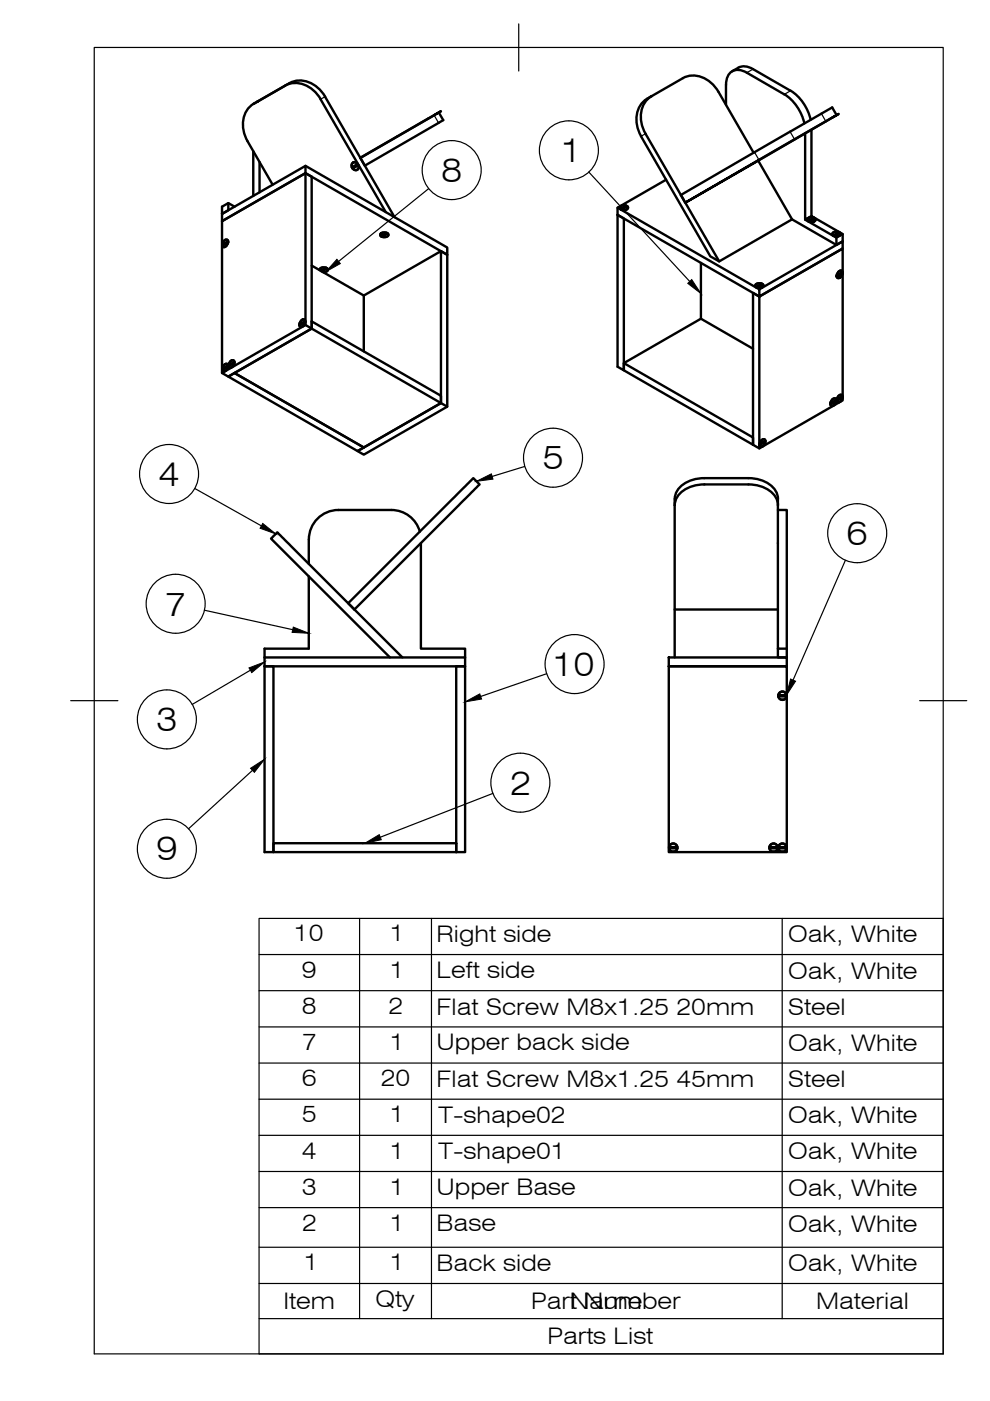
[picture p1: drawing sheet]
<svg xmlns="http://www.w3.org/2000/svg" width="210mm" height="297mm" viewBox="0 0 210 297" stroke-linecap="round" stroke-linejoin="round" font-family="sans-serif">
<!-- layer: Visible -->
<g fill="none" stroke="#000" stroke-width=".51">
<path d="M60.4 18.1a5.8 5.8 0 0 1 7.6 2.9M60.5 18.2l-6.7 3.8 7.6-4.4a5.8 5.8 0 0 1 7.5 2.9M153.9 18v4.2M153.9 18a2.65 2.65 0 0 1 2.9-3.2l1.5 .6 8 4.6a9.8 9.8 0 0 1 4.2 6.2M155.2 15.1a3.5 3.5 0 0 1 4.5-.4l7.9 4.5a9.8 9.8 0 0 1 4.3 6.2M53.7 32.1v9.4M53.8 22a5.8 5.8 0 0 0-1.3 8l5.3 9.2M54.7 21.4l-.2 .2M55 34.4v6.4M64.8 35.2l30 17.3v1.5l-30-17.3 1.3 .8v32.2l-17.7 10.1-1.3-.7M68 21l13.8 24M68.9 20.5l14.8 25.5"/>
<path d="M74.6 35.5a.7 .7 0 0 1 .3-1 .7 .7 0 0 1 .9 .3l-1.2 .7M74.7 34.7a.83 .83 0 0 1 1.2 .2 .83 .83 0 0 1-.4 1.2 .97 .97 0 0 1-.8-1.4zM74.8 35.3l.2 .3M75.8 34.8l.1 .2M75.9 35l-1.2 .7 .3-.1M75.9 35l-.9 .6M76 35a.7 .7 0 0 1-.3 1 .7 .7 0 0 1-.9-.3M90.7 25.2l-14.3 8.3M90.8 25.1l2.3-1.3-16.7 9.7 .9 1.6 15.7-9M93 23.8l1 1.7M94 25.5l-1 .5M135.9 28.9l14.7 25.4 1.9 1.1"/>
<path d="M138.1 20.4l-.5 .3a5.2 5.2 0 0 0-2.4 6.4l.7 1.8M138.1 20.4a5.8 5.8 0 0 0-1.2 7.9l15.6 27.1 15.4-8.9M138.2 20.4l6.6-3.8a5.8 5.8 0 0 1 7.5 2.8l7.5 13M141.2 38.1l-10.3 5.9v1.6M160.8 34.1l7.1 12.4M167.5 27.9l-23.1 13.4 .9 1.7M170.7 28.3v18.3l1.3-.8M172 27.5v18.3l6.7 3.8v1.6l-1.4 .7v-1.5M174.2 24.1l-6.7 3.8M174.2 24.1l2.3-1.3 .9 1.6M47.1 45.3l17.7-10.1v1.5l-17.7 10.2zM47.1 46.9l17.7-10.2v32.2l-17.7 10.2z"/>
<path d="M47.1 51.9l1.3-.8-.1 .2-.9 .6zM47.1 52.1l1.3-.7-.2 .5a.56 .56 0 0 1-.5 .4 .56 .56 0 0 1-.6-.2zM47.4 51.9h.1M47.5 51.1l.2-.2 .5-.1a1 1 0 0 1-.9 1.6 .88 .88 0 0 1 .2-1.3zM48.4 51.1l-.2-.2a.95 .95 0 0 0-1.1 .9M48.4 51.3h.1M48.4 43.1v1.5l-1.3 .7M49.7 43.8l-1.3-.7-1.3 .7v1.5M66.1 56.3l11 6.4M68.2 57.5l1-.7 .1 .1-1.1 .6M68.2 57.3h.1M69.2 56.8l-1.2 .6"/>
<path d="M69.2 56.8a1.11 1.11 0 0 0-1.4 .4 .98 .98 0 0 1 .8-.5 .98 .98 0 0 1 .9 .5 .85 .85 0 0 1-1 .5 .75 .75 0 0 0 1-.6l-.2-.2M80.6 49.6l.5-.3 .9 .1-1.2 .7zM80.7 49.6l.8-.3a.63 .63 0 0 1 .8 .7l-.8 .3a.63 .63 0 0 1-.8-.7zM81 49.9l.1 .1M81.1 50l.9-.6 .2 .1-1.3 .7zM82 49.4h.1M82.2 49.5l.1 .2a.96 .96 0 0 1-1.3 .5M93.5 53.2l1.3 .8v32.2l-17.7 10.2-1.3-.8 17.7-10.1v-32.3l-16.4 9.5M130.9 45.6l1.4 .7v32.2l-1.4-.7zM130.9 45.6l30.1 17.3M130.9 44l30.1 17.3M131.5 43.8l.8-.3a.63 .63 0 0 1 .8 .7l-.8 .3a.63 .63 0 0 1-.8-.7z"/>
<path d="M131.6 44.3l1.2-.7-.1 .3-1 .5zM131.7 44.4h.1M131.8 44.4l.5 .1a.55 .55 0 0 0 .6-.2 .55 .55 0 0 0 .1-.6l-1.3 .7M132.7 43.9h.1M132.8 43.6l-.6-.1a.55 .55 0 0 0-.6 .2 .55 .55 0 0 0 0 .6M145.3 43l32.1-18.6zM148.6 55.7v11.9M167.9 46.5l9.4 5.4M170.7 46.6l6.6 3.8 1.4-.8M171.2 46.4l.9-.3a.63 .63 0 0 1 .8 .7l-.8 .3a.63 .63 0 0 1-.9-.7zM171.3 46.9l1.3-.7-1.1 .8zM171.5 47h.1"/>
<path d="M171.5 47l1.3-.7 .1 .2a.96 .96 0 0 1-1.4 .5zM172.4 46.4h.1M172.6 46.2l-.6-.1a.55 .55 0 0 0-.6 .1 .55 .55 0 0 0-.1 .7M176.5 49.4l.8-.3a.63 .63 0 0 1 .9 .7l-.9 .3a.63 .63 0 0 1-.8-.7zM176.6 49.9l1.3-.7-.2 .3-.9 .5zM176.8 50h.1M177.4 58.5h.1M177.4 58.5l.9-.6h.3l-1.2 .7zM177.7 49.5h.1M177.8 57.6l.2-.2h.5a1 1 0 0 1-.9 1.5 .88 .88 0 0 1 .2-1.3zM177.8 57.6l.5-.2 .3 .3-1.2 .7zM177.9 49.2l-.6-.1a.55 .55 0 0 0-.6 .2 .55 .55 0 0 0-.1 .6"/>
<path d="M178.1 49.3l.1 .2a.96 .96 0 0 1-1.4 .5M178.1 49.3l-1.3 .7M178.4 57.9h-.1M178.6 57.9l-.2 .6a.56 .56 0 0 1-.4 .4 .56 .56 0 0 1-.6-.3M47.1 78.2l1.3-.7-.1 .1-.9 .6zM47.1 78.4l1.3-.7-.2 .5a.56 .56 0 0 1-.5 .5 .56 .56 0 0 1-.6-.3zM47.4 78.2h.1M47.5 77.4l.2-.2h.5a1 1 0 0 1-.9 1.5 .88 .88 0 0 1 .2-1.3zM48.4 77.5l-.2-.3a.95 .95 0 0 0-1.1 1M48.4 77.6v.1M48.4 79.8l1.3-.7 27.4 15.8-1.3 .7zM48.5 77.4l1.2-.7v.2l-1 .5z"/>
<path d="M48.7 77.4v.1M48.8 76.6l.3-.2h.4a1 1 0 0 1-.9 1.5 .88 .88 0 0 1 .2-1.3zM49.7 76.7l-.1-.2a.95 .95 0 0 0-1.1 .9M49.7 76.9a1.02 1.02 0 0 1-1.1 1l-.1-.3 1.2-.7M49.7 79.1l27.4 15.8 16.4-9.4 1.3 .7M63.5 69l.1 .2a.95 .95 0 0 0 1.1-.9l-1.2 .7M63.8 68.8h.1M63.9 68l.2-.2h.4a1 1 0 0 1-.8 1.5 .88 .88 0 0 1 .2-1.3zM64.7 68.2v-.1l-1.2 .7h.3M64.7 68.2l-.9 .6M64.7 68.1l-.1-.3a.95 .95 0 0 0-1.1 1M64.7 68.2h.1"/>
<path d="M64.8 68.9l28.7 16.6v-1.6l-27.4-15.8v1.6l-16.4 9.4M77.1 62.7v11.8M159.7 73.9l-11.1-6.3-16.3 9.4v1.5l27.4 15.8v-1.5l-27.4-15.8M160.2 60.4l.8-.3a.63 .63 0 0 1 .8 .6l-.8 .4a.63 .63 0 0 1-.8-.7zM160.3 60.9l1.2-.7-.1 .2-1 .6zM160.4 60.9l.1 .1M161 61.3l17.7-10.1v1.5l-17.7 10.2zM161 62.9l17.7-10.2v32.2l-17.7 10.2zM161 62.9l-1.3-.8v32.2l1.3 .8M161.4 60.4h.1M161.5 60.2l-.6-.1a.55 .55 0 0 0-.5 .1 .55 .55 0 0 0-.1 .7M161.7 60.3l-1.2 .7"/>
<path d="M161.7 60.3l.2 .2a.96 .96 0 0 1-1.4 .5M161 94.2h.1M161 94.2l1-.5h.3l-1.3 .7zM161.4 93.4l.3-.2h.4a1 1 0 0 1-.9 1.5 .88 .88 0 0 1 .2-1.3zM162 93.6v.1M162.3 93.5l-.1-.3a.95 .95 0 0 0-1.2 1l1.3-.7M162.3 93.7l-.2 .5a.56 .56 0 0 1-.5 .4 .56 .56 0 0 1-.6-.2M176.1 85.5v.1M176.1 85.6l.9-.6h.3l-1.2 .7zM176.4 84.7l.3-.2h.4a1 1 0 0 1-.9 1.5 .88 .88 0 0 1 .2-1.3zM176.5 84.7l.5-.2 .3 .3-1.2 .7zM177 84.9v.1"/>
<path d="M177.3 85l-.2 .6a.56 .56 0 0 1-.5 .4 .56 .56 0 0 1-.5-.3M177.4 84.8h.1M177.4 84.8l.9-.5h.3l-1.2 .6zM177.8 84l.2-.2 .5-.1a1 1 0 0 1-.9 1.6 .88 .88 0 0 1 .2-1.3zM177.8 83.9l.5-.2 .3 .3-1.2 .8zM178.4 84.2h-.1M178.6 84.2l-.2 .6a.56 .56 0 0 1-.4 .4 .56 .56 0 0 1-.6-.3M65.5 114.4v5.2M71.7 108.1h11.3M71.7 108.1a6.3 6.3 0 0 0-6.2 6.3M83 108.1a6.3 6.3 0 0 1 6 4.6M89.2 115.2v22.3h9.4v1.9"/>
<path d="M97.9 103.9l2.5-2.5 1.3 1.3-26.6 26.5-1.3-1.3zM143 107.1a4.6 4.6 0 0 1 3.4-5.2l1.9-.5h1h9.4a6.5 6.5 0 0 1 5.9 3l.4 1.4-.1 31.7h1.9M143 107.1v22.1h21.9M164.9 108.1h1.9v31.3h-1.9v-1.9M165 107.1a4.9 4.9 0 0 0-4.3-4.2l-2-.2h-9.4a6.5 6.5 0 0 0-5.9 3l-.3 1.4M65.5 122.2v15.3h-9.4v43.2h1.9v-39.4h-1.9h42.5v-1.9h-42.5M82.7 139.4l-25.2-25.2 1.3-1.3 26.5 26.5M141.8 139.4h25v1.9h-25zM143 129.2v10.2M96.7 141.3h1.9v39.4h-1.9zM141.8 141.3h25v39.4h-25zM165 147.4h1.8"/>
<path d="M165 147.6h1.8a.88 .88 0 0 1-.9 .8 .88 .88 0 0 1-.9-.8zM165 147.4a.88 .88 0 0 1 .9-.8 .88 .88 0 0 1 .9 .8M165.2 147.4v.2M166.6 147.4v.2M58 178.8h38.7v1.9h-38.7zM141.9 179.9h1.7a.88 .88 0 0 1-.9 .7 .88 .88 0 0 1-.8-.7zM142.1 179.6v.3M142.2 179.1a.88 .88 0 0 1 1.4 .5h-1.7zM143.4 179.6v.3M163.3 179.6v.3M164.7 179.6v.3M164.9 179.9a.88 .88 0 0 1-.9 .7 .88 .88 0 0 1-.9-.7h1.8"/>
<path d="M164.9 179.6a.88 .88 0 0 0-.9-.8 .88 .88 0 0 0-.9 .8h1.8M165 179.9h1.8a.88 .88 0 0 1-.9 .7 .88 .88 0 0 1-.9-.7zM165.2 179.6v.3M165.3 179.1a.88 .88 0 0 1 1.5 .5h-1.8zM166.6 179.6v.3"/>
<circle cx="165.9" cy="147.5" r=".88"/>
<circle cx="142.7" cy="179.7" r=".88"/>
<circle cx="164" cy="179.7" r=".88"/>
<circle cx="165.9" cy="179.7" r=".88"/>
</g>
<!-- layer: Visible Narrow -->
<path d="M61.4 17.6l-.9 .6M159.7 14.7l-1.4 .7M167.6 19.2l-1.3 .8M68.9 20.5l-.9 .5M92.1 24.4l.9 1.7M136.9 28.3l-1 .6M160 32.3l.9 1.6M167.5 27.9l1 1.6M174.2 24.1l.9 1.6" fill="none" stroke="#000" stroke-width=".25"/>
<!-- layer: Border -->
<path d="M20 10.1h180v276.9h-180zM110 5.1v10M15 148.6h10M195 148.6h10" fill="none" stroke="#000" stroke-width=".25"/>
<!-- layer: BOM -->
<g fill="none" stroke="#000" stroke-width=".25">
<path d="M90.9 40l-19.1 15.4M124.8 36.5l21.4 23.2M111.3 98.9l-6.9 2.1M41.3 103.6l14.1 7.9M179.2 118.8l-11.1 25.4M43.3 129.4l18.8 4.1M53.1 142.1l-12.4 7.3M115.9 142.8l-14 4.9M53.5 163.3l-13.5 12.4M104.5 168.2l-23.9 9.3M54.9 194.7h145.1v92.3h-145.1zM76.2 194.7v84.9"/>
<path d="M91.5 194.7v84.9M165.8 194.7v84.9M54.9 217.7h145.1M54.9 210h145.1M54.9 202.4h145.1M54.9 233.1h145.1M54.9 225.4h145.1M54.9 256h145.1M54.9 248.4h145.1M54.9 240.7h145.1M54.9 279.6h145.1M54.9 272.1h145.1"/>
<path d="M54.9 264.4h145.1"/>
<circle cx="95.8" cy="36.1" r="6.3"/>
<circle cx="120.6" cy="31.9" r="6.3"/>
<circle cx="117.3" cy="97" r="6.3"/>
<circle cx="35.8" cy="100.5" r="6.3"/>
<circle cx="181.7" cy="113" r="6.3"/>
<circle cx="37.2" cy="128" r="6.3"/>
<circle cx="35.4" cy="152.5" r="6.3"/>
<circle cx="121.8" cy="140.8" r="6.3"/>
<circle cx="35.4" cy="180" r="6.3"/>
<circle cx="110.3" cy="165.9" r="6.3"/>
</g>
<path d="M71.4 55l.8 .9-3.1 1.7zM145.8 60.1l.9-.8 1.9 2.9zM55.7 111l2.8 2.2-3.4-1.2zM101 102.1l3.2-1.6 .3 1.1zM62.2 133l3.3 1.3-3.6-.2zM52.8 141.6l3.3-1.3-2.7 2.3zM98.6 148.8l3.1-1.7 .4 1.1zM167.6 144l1.1 .4-1.9 3zM53.1 162.9l3-1.9-2.2 2.8zM77.4 178.8l3-1.8 .4 1z" fill="#000" stroke="#000" stroke-width=".21"/>
<g font-size="6.9">
<text x="118.9" y="34.4">1</text>
<text x="93.5" y="38.5">8</text>
<text x="115" y="99.5">5</text>
<text x="33.6" y="103">4</text>
<text x="179.5" y="115.5">6</text>
<text x="35.1" y="130.5">7</text>
<text x="117.1" y="143.2">10</text>
<text x="33.1" y="155">3</text>
<text x="108.1" y="168.5">2</text>
<text x="33.1" y="182.4">9</text>
</g>
<g font-size="4.8">
<text x="62.3" y="199.6">10</text>
<text x="82.7" y="199.6">1</text>
<text x="92.6" y="199.7">Right side</text>
<text x="167.1" y="199.8">Oak, White</text>
<text x="64" y="207.3">9</text>
<text x="82.7" y="207.3">1</text>
<text x="92.6" y="207.4">Left side</text>
<text x="167.1" y="207.5">Oak, White</text>
<text x="64" y="215">8</text>
<text x="82.3" y="215">2</text>
<text x="92.6" y="215.1">Flat Screw M8x1.25 20mm</text>
<text x="167" y="215.1">Steel</text>
<text x="64.1" y="222.6">7</text>
<text x="82.7" y="222.6">1</text>
<text x="92.6" y="222.7">Upper back side</text>
<text x="167.1" y="222.8">Oak, White</text>
<text x="64" y="230.3">6</text>
<text x="80.7" y="230.3">20</text>
<text x="92.6" y="230.5">Flat Screw M8x1.25 45mm</text>
<text x="167" y="230.5">Steel</text>
<text x="64" y="237.9">5</text>
<text x="82.7" y="237.9">1</text>
<text x="93" y="238">T-shape02</text>
<text x="167.1" y="238.1">Oak, White</text>
<text x="64" y="245.6">4</text>
<text x="82.7" y="245.6">1</text>
<text x="93" y="245.7">T-shape01</text>
<text x="167.1" y="245.8">Oak, White</text>
<text x="64" y="253.3">3</text>
<text x="82.7" y="253.3">1</text>
<text x="92.6" y="253.4">Upper Base</text>
<text x="167.1" y="253.5">Oak, White</text>
<text x="64.1" y="260.9">2</text>
<text x="82.7" y="260.9">1</text>
<text x="92.6" y="261.1">Base</text>
<text x="167.1" y="261.1">Oak, White</text>
<text x="64.4" y="269.4">1</text>
<text x="82.7" y="269.4">1</text>
<text x="92.6" y="269.5">Back side</text>
<text x="167.1" y="269.5">Oak, White</text>
<text x="60.1" y="277.5">Item</text>
<text x="79.6" y="277.2">Qty</text>
<text x="112.6" y="277.5">Part Number</text>
<text x="120.8" y="277.5">Name</text>
<text x="173" y="277.5">Material</text>
<text x="116.1" y="285">Parts List</text>
</g>
</svg>
